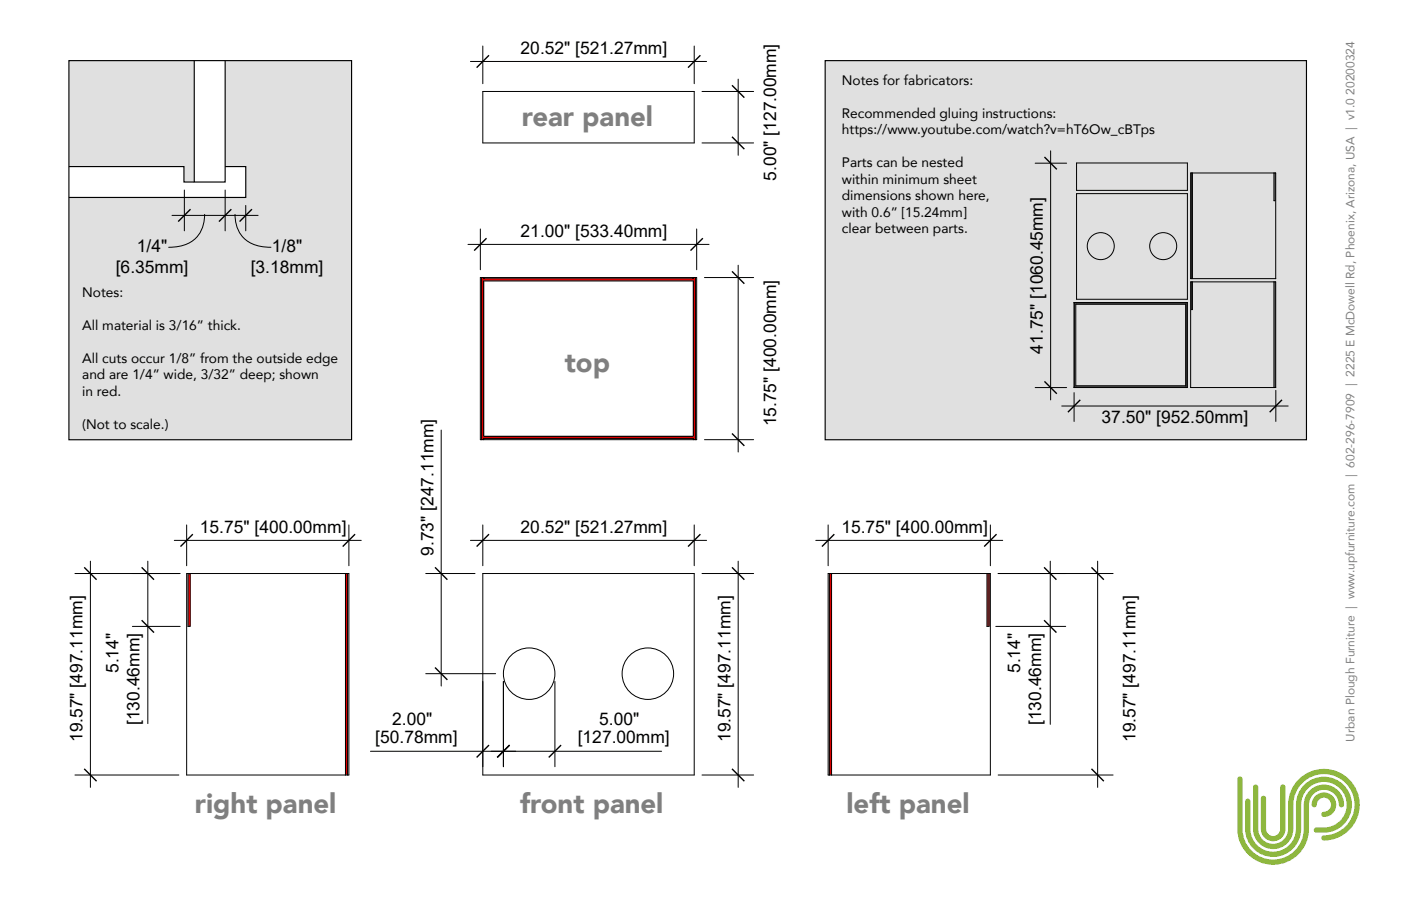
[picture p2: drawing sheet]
<svg xmlns="http://www.w3.org/2000/svg" width="432mm" height="279mm" viewBox="0 0 432 279" stroke-linecap="round" stroke-linejoin="round" font-family="sans-serif">
<g fill="#f00">
<path d="M304.2 176.9h.6v16.3h-.6z"/>
<path d="M255.6 176.9h.7v62.1h-.7z"/>
<path d="M106.5 176.9h.6v62.1h-.6z"/>
<path d="M57.9 176.9h.7v16.3h-.7z"/>
<path d="M148.4 85.6h.7v50h-.7z"/>
<path d="M213.7 85.6h.6v50h-.6z"/>
<path d="M148.4 134.5h65.9v.7h-65.9z"/>
<path d="M148.4 86h65.9v.6h-65.9z"/>
</g>
<path d="M21.2 18.7h87.2v116.9h-87.2z" fill="#e0e0e0"/>
<path d="M21.2 51.4h35.5v4.7h3.2v-37.4h9.5v32.7h6.3v9.5h-54.5z" fill="#fff"/>
<path d="M21.2 18.7h87.2v116.9h-87.2z" fill="none" stroke="#000" stroke-width=".35"/>
<path d="M254.3 18.7h148.4v116.9h-148.4z" fill="#e0e0e0" stroke="#000" stroke-width=".35"/>
<g fill="none" stroke="#000" stroke-width=".31">
<path d="M145 19h72.8M148.8 14.2v11.6M214 14.2v11.6M148.8 28.2h65.2v15.9h-65.2zM216.4 28.2h15.9M227.5 24.4v23.5M56.8 58.6v12.6M69.4 58.6v12.6M216.4 44.1h15.9M319.1 50.3h9.6M323.8 46.5v76.8M331.8 50.3h34.2v8.4h-34.2z"/>
<path d="M331.8 59.7h34.2v32.6h-34.2zM367 53.3h26.2v32.6h-26.2zM367.2 53.3v32.6M367.5 53.3v32.6M393 53.3v8.6h-.4v-8.6M53 66.4h26.6M63.1 66.1a9.4 9.4 0 0 1-9.2 10.1l-1.9 .1M72.4 66.1a9.4 9.4 0 0 0 9.2 10.1l1.9 .1M75.7 63.4v7.8M144.2 75.4h74.3M148 70.6v12.6M214.7 70.6v12.6"/>
<path d="M148 85.6h66.7v50h-66.7zM148.4 85.6v50M149.1 85.6v.4h64.6v-.4M149.1 86.6h64.6v47.9h-64.6zM214.3 85.6v50M217.1 85.6h15.2M227.5 81.8v57.6M331 93.3h35v26.2h-35zM331.1 93.3l-.1 .1M331.2 93.3v26.2M331.6 93.8h33.8v25.2h-33.8zM331.6 93.3v.2h33.8v-.2"/>
<path d="M365.8 93.3v26.2M365.9 93.3l.1 .1M367 86.9h26.2v32.6h-26.2zM367 85.8l.1 .1M367.2 86.9v8.6h.3v-8.6M392.6 86.9v32.6M393 86.9v32.6M393.2 85.8l-.1 .1M319.1 119.5h9.6M331 119.4l.1 .1M331.6 119.5v-.2h33.8v.2M366 119.4l-.1 .1"/>
<path d="M367 119.4l.1 .1M393.2 119.4l-.1 .1M136 132.6v79M149.1 135.6v-.4h64.6v.4M217.1 135.6h15.2M327.2 125.2h69.8M331 121.1v8.9M393.2 120.4v9.6M23.1 176.9h32.4M27.9 173.1v69.7M45.6 173.1v50M53.7 166.6h57.6"/>
<path d="M57.5 176.9h50v62.1h-50zM57.5 161.9v12.6M58.6 176.9v16.3h-.7v-16.3M106.5 176.9v62.1M107.1 176.9v62.1M107.5 161.9v12.6M131.2 176.9h15.2M145 166.6h72.8M148.8 176.9h65.2v62.1h-65.2zM148.8 161.9v12.6M214 161.9v12.6M216.4 176.9h15.9"/>
<path d="M227.5 173.1v69.7M251.4 166.6h57.6M255.2 176.9h50v62.1h-50zM255.2 161.9v12.6M255.6 176.9v62.1M256.3 176.9v62.1M304.2 176.9v16.3h.6v-16.3M305.2 161.9v12.6M307.6 176.9h35.5M323.7 173.1v50.3M338.3 173.1v69.7M40.8 193.2h14.7"/>
<path d="M306.9 193.2h21.6M131.2 207.8h21.6M155.2 210.2v26.2M171 210.2v26.2M23.1 239h32M114.2 231.7h89.7M216.4 239h15.9M307.6 239h35.5"/>
<circle cx="339.3" cy="75.9" r="4.2"/>
<circle cx="358.5" cy="75.9" r="4.2"/>
<circle cx="163.1" cy="207.8" r="7.9"/>
<circle cx="199.7" cy="207.8" r="7.9"/>
</g>
<g fill="#000">
<path d="M150.6 16.9l.3 .3-3.8 3.8-.4-.3zM211.9 20.7l3.8-3.8 .3 .3-3.8 3.8zM225.8 26.2l3.8 3.8-.3 .3-3.8-3.8zM225.5 42.3l.3-.3 3.8 3.8-.3 .3zM322.1 48.3l3.8 3.8-.3 .3-3.8-3.8zM54.8 68.2l3.8-3.8 .3 .3-3.8 3.8zM67.3 68.2l3.8-3.8 .4 .3-3.9 3.8zM73.7 68.2l3.8-3.8 .3 .3-3.8 3.8zM146 77.1l3.8-3.8 .3 .3-3.8 3.8zM212.7 77.1l3.8-3.8 .3 .3-3.8 3.8zM225.5 83.8l.3-.3 3.8 3.8-.3 .4zM322.1 117.5l3.8 3.8-.3 .3-3.8-3.8z"/>
<path d="M225.8 133.5l3.8 3.8-.3 .4-3.8-3.9zM329 127l3.8-3.8 .3 .3-3.8 3.8zM391.2 127l3.8-3.8 .3 .3-3.8 3.8zM26.1 174.8l3.8 3.8-.3 .3-3.8-3.8zM43.8 174.8l3.8 3.8-.3 .3-3.8-3.8zM55.5 168.4l3.8-3.8 .3 .3-3.8 3.8zM105.5 168.4l3.8-3.8 .3 .3-3.8 3.8zM134.2 174.8l3.8 3.8-.3 .3-3.8-3.8zM146.7 168.4l3.9-3.8 .3 .3-3.8 3.8zM211.9 168.4l3.8-3.8 .3 .3-3.8 3.8zM225.8 174.8l3.8 3.8-.3 .3-3.8-3.8zM253.2 168.4l3.8-3.8 .3 .3-3.8 3.8z"/>
<path d="M303.2 168.4l3.8-3.8 .3 .3-3.8 3.8zM321.9 174.8l3.9 3.8-.3 .3-3.9-3.8zM336.6 174.8l3.8 3.8-.3 .3-3.9-3.8zM43.8 191.1l3.8 3.8-.3 .3-3.8-3.8zM321.9 191.1l3.9 3.8-.3 .3-3.9-3.8zM134.2 205.7l3.8 3.8-.3 .3-3.8-3.8zM26.1 236.9l3.8 3.9-.3 .3-3.8-3.8zM146.7 233.4l3.9-3.8 .3 .3-3.8 3.8zM153.1 233.4l3.8-3.8 .3 .3-3.8 3.8zM169 233.4l3.8-3.8 .3 .3-3.8 3.8zM225.8 236.9l3.8 3.9-.3 .3-3.8-3.8zM336.6 236.9l3.8 3.9-.3 .3-3.9-3.8z"/>
</g>
<g fill="#8eb73f">
<path d="M386.4 242.2a.81 .81 0 0 1 .9-.2 .81 .81 0 0 1 .5 .8v12.8a4.6 4.6 0 0 0 4.6 4.6 4.6 4.6 0 0 0 4.6-4.6v-7.4a11 11 0 0 1 11.1-11.1 11 11 0 0 1 11 11.2 11 11 0 0 1-11.4 10.9 .81 .81 0 0 1-.4-1 .81 .81 0 0 1 .7-.6 9.4 9.4 0 0 0 9.5-9.4 9.4 9.4 0 0 0-9.5-9.5 9.4 9.4 0 0 0-9.4 9.5v7.4a6.2 6.2 0 0 1-6.2 6.3 6.2 6.2 0 0 1-6.2-6.3v-12.8z"/>
<path d="M388.8 245.6a.81 .81 0 0 1 .9-.1 .81 .81 0 0 1 .5 .7v9.4a2.17 2.17 0 0 0 2.2 2.2 2.17 2.17 0 0 0 2.2-2.2v-12.9a.81 .81 0 0 1 .8-.8 .81 .81 0 0 1 .8 .8v12.9a3.8 3.8 0 0 1-3.8 3.8 3.8 3.8 0 0 1-3.8-3.8v-9.4z"/>
<path d="M384 246.5a.81 .81 0 0 1 .9-.2 .81 .81 0 0 1 .5 .8v8.5a7 7 0 0 0 7 7.1 7 7 0 0 0 7-7.1v-7.4a8.6 8.6 0 0 1 8.6-8.7 8.6 8.6 0 0 1 8.7 8.7 8.6 8.6 0 0 1-8.7 8.6h-2.3a.81 .81 0 0 1-.8-.8 .81 .81 0 0 1 .8-.8 8.2 8.2 0 0 0 7.6-2.4 7 7 0 0 0-2.8-11.2 7 7 0 0 0-9.5 6.6v7.4a8.6 8.6 0 0 1-8.6 8.7 8.6 8.6 0 0 1-8.6-8.7v-8.5z"/>
<path d="M381.6 239.7a.81 .81 0 0 1 .9-.2 .81 .81 0 0 1 .5 .8v15.3a9.4 9.4 0 0 0 9.4 9.5 9.4 9.4 0 0 0 9.4-9.5v-7.4a6.2 6.2 0 0 1 6.4-6.2 6.2 6.2 0 0 1 6 6.5 .81 .81 0 0 1-.9 .5 .81 .81 0 0 1-.7-.8 4.6 4.6 0 0 0-4.6-4.6 4.6 4.6 0 0 0-4.5 4.6v7.4a11.1 11.1 0 0 1-11.1 11.1 11.1 11.1 0 0 1-11.1-11.1v-15.3z"/>
<path d="M405.4 245.5a3.8 3.8 0 0 1 6.2 1.3 3.8 3.8 0 0 1-3.9 5.1 .81 .81 0 0 1-.4-.9 .81 .81 0 0 1 .7-.7 2.2 2.2 0 0 0 2.2-2.3 2.2 2.2 0 0 0-2.5-2 2.2 2.2 0 0 0-1.9 2.5 .81 .81 0 0 1-.9 .5 .81 .81 0 0 1-.6-.8 3.8 3.8 0 0 1 1.1-2.7z"/>
</g>
<path d="M59.9 18.7v37.4h9.5v-37.4M21.2 51.4h35.5v4.7h3.2M69.4 51.4h6.3v9.5h-54.5" fill="none" stroke="#000" stroke-width=".35"/>
<g font-size="8.5" fill="#7f7f7f">
<text x="160.8" y="39">rear panel</text>
<text x="174.1" y="114.6">top</text>
<text x="60.1" y="250.7">right panel</text>
<text x="160.3" y="250.7">front panel</text>
<text x="260.9" y="250.7">left panel</text>
</g>
<g font-size="5.4">
<text x="160.5" y="16.6">20.52&quot; [521.27mm]</text>
<text x="239.2" y="55.7" transform="rotate(-90 239.2 55.7)">5.00&quot; [127.00mm]</text>
<text x="42.2" y="77.8">1/4&quot;</text>
<text x="83.8" y="77.8">1/8&quot;</text>
<text x="160.5" y="73">21.00&quot; [533.40mm]</text>
<text x="35.7" y="84.3">[6.35mm]</text>
<text x="77.3" y="84.3">[3.18mm]</text>
<text x="321.4" y="109" transform="rotate(-90 321.4 109)">41.75&quot; [1060.45mm]</text>
<text x="239.2" y="131.5" transform="rotate(-90 239.2 131.5)">15.75&quot; [400.00mm]</text>
<text x="339.5" y="130.5">37.50&quot; [952.50mm]</text>
<text x="61.6" y="164.2">15.75&quot; [400.00mm]</text>
<text x="160.5" y="164.2">20.52&quot; [521.27mm]</text>
<text x="259.3" y="164.2">15.75&quot; [400.00mm]</text>
<text x="133.6" y="171.4" transform="rotate(-90 133.6 171.4)">9.73&quot; [247.11mm]</text>
<text x="36.6" y="207.6" transform="rotate(-90 36.6 207.6)">5.14&quot;</text>
<text x="314.4" y="207.6" transform="rotate(-90 314.4 207.6)">5.14&quot;</text>
<text x="43" y="223.6" transform="rotate(-90 43 223.6)">[130.46mm]</text>
<text x="120.9" y="223.6">2.00&quot;</text>
<text x="184.7" y="223.6">5.00&quot;</text>
<text x="320.9" y="223.6" transform="rotate(-90 320.9 223.6)">[130.46mm]</text>
<text x="25.5" y="228.9" transform="rotate(-90 25.5 228.9)">19.57&quot; [497.11mm]</text>
<text x="115.7" y="229.3">[50.78mm]</text>
<text x="178.1" y="229.3">[127.00mm]</text>
<text x="225.1" y="228.9" transform="rotate(-90 225.1 228.9)">19.57&quot; [497.11mm]</text>
<text x="350" y="228.9" transform="rotate(-90 350 228.9)">19.57&quot; [497.11mm]</text>
</g>
<g font-size="4.2">
<text x="259.5" y="26.2">Notes for fabricators:</text>
<text x="259.5" y="36.3">Recommended gluing instructions:</text>
<text x="259.5" y="41.4">https://www.youtube.com/watch?v=hT6Ow_cBTps</text>
<text x="259.5" y="51.6">Parts can be nested</text>
<text x="259.5" y="56.6">within minimum sheet</text>
<text x="259.5" y="61.7">dimensions shown here,</text>
<text x="259.5" y="66.8">with 0.6” [15.24mm]</text>
<text x="259.5" y="71.9">clear between parts.</text>
<text x="25.3" y="91.6">Notes:</text>
<text x="25.3" y="101.7">All material is 3/16” thick.</text>
<text x="25.3" y="111.9">All cuts occur 1/8” from the outside edge</text>
<text x="25.3" y="117">and are 1/4” wide, 3/32” deep; shown</text>
<text x="25.3" y="122">in red.</text>
<text x="25.3" y="132.2">(Not to scale.)</text>
</g>
<text font-size="3.7" fill="#7f7f7f" x="417.4" y="228.7" transform="rotate(-90 417.4 228.7)">Urban Plough Furniture | www.upfurniture.com | 602-296-7909 | 2225 E McDowell Rd, Phoenix, Arizona, USA | v1.0 20200324</text>
</svg>
